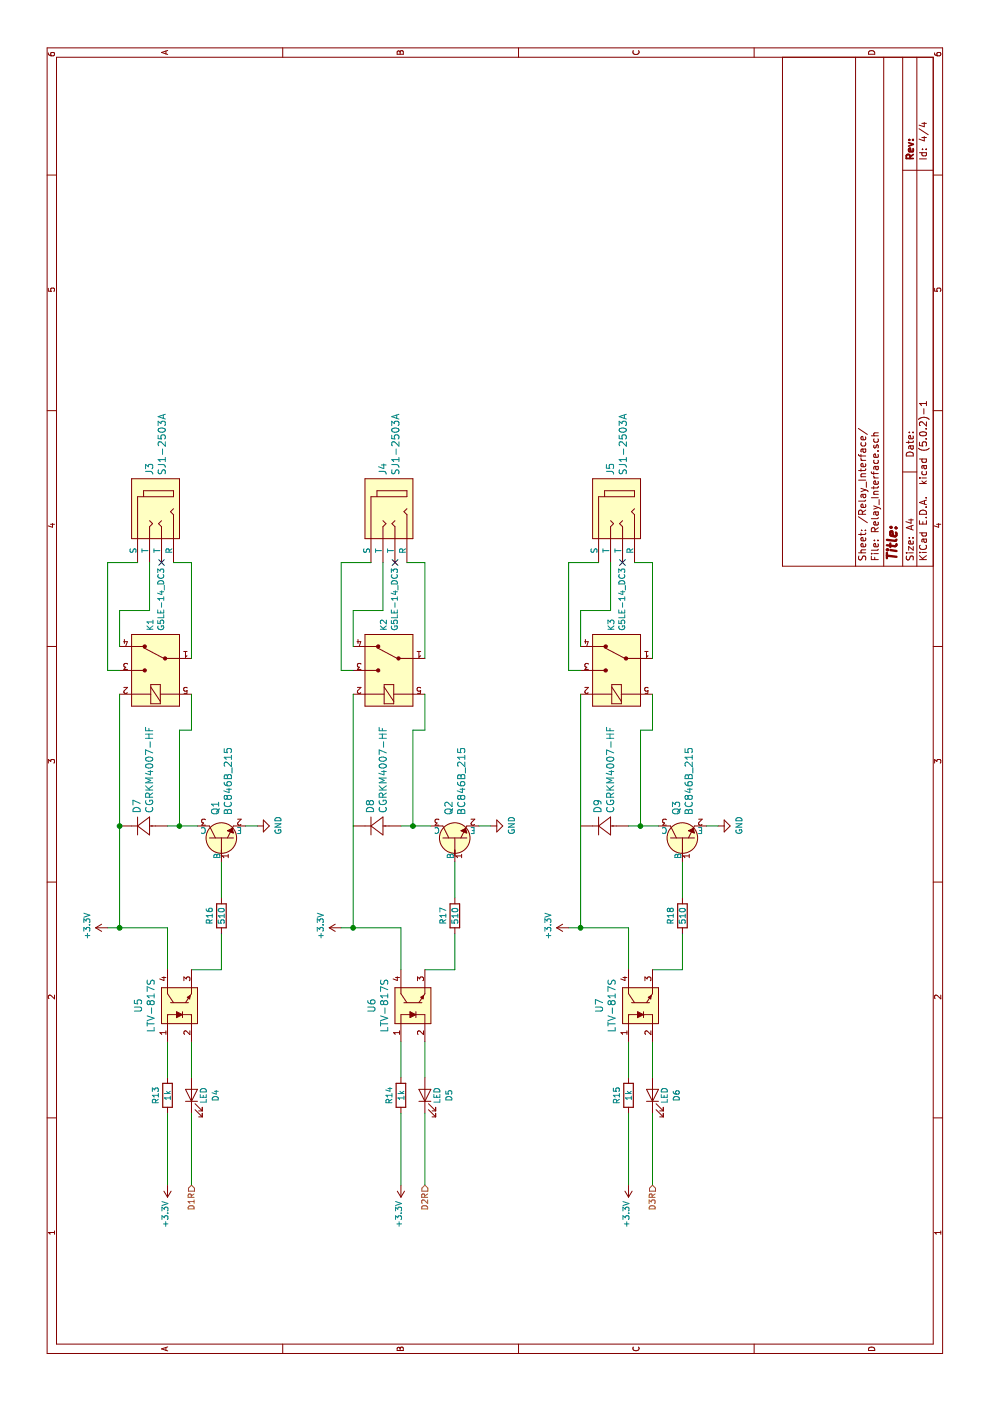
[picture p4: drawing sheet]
EESchema Schematic File Version 4
LIBS:garHAge_v2-cache
EELAYER 26 0
EELAYER END
$Descr A4 11693 8268
encoding utf-8
Sheet 4 4
Title ""
Date ""
Rev ""
Comp ""
Comment1 ""
Comment2 ""
Comment3 ""
Comment4 ""
$EndDescr
$Comp
L Device:LED D4
U 1 1
P 2550 1600
F 0 "D4" H 2550 1400 50  0000 C CNN
F 1 "LED" H 2550 1500 50  0000 C CNN
F 2 "LED_SMD:LED_0805_2012Metric" H 2550 1600 50  0001 C CNN
F 3 "~" H 2550 1600 50  0001 C CNN
	1    2550 1600
	1    0    0    -1  
$EndComp
$Comp
L Device:R R16
U 1 1
P 4050 1850
F 0 "R16" V 3950 1850 50  0000 C CNN
F 1 "510" V 4050 1850 50  0000 C CNN
F 2 "Resistor_SMD:R_0603_1608Metric" V 3980 1850 50  0001 C CNN
F 3 "~" H 4050 1850 50  0001 C CNN
	1    4050 1850
	0    1    1    0   
$EndComp
$Comp
L Device:R R13
U 1 1
P 2550 1400
F 0 "R13" V 2450 1400 50  0000 C CNN
F 1 "1k" V 2550 1400 50  0000 C CNN
F 2 "Resistor_SMD:R_0603_1608Metric" V 2480 1400 50  0001 C CNN
F 3 "~" H 2550 1400 50  0001 C CNN
	1    2550 1400
	0    1    1    0   
$EndComp
$Comp
L power:+3.3V #PWR022
U 1 1
P 1800 1400
F 0 "#PWR022" H 1800 1250 50  0001 C CNN
F 1 "+3.3V" V 1815 1528 50  0000 L CNN
F 2 "" H 1800 1400 50  0001 C CNN
F 3 "" H 1800 1400 50  0001 C CNN
	1    1800 1400
	0    -1   -1   0   
$EndComp
Wire Wire Line
	1800 1400 2400 1400
Wire Wire Line
	1800 1600 2400 1600
Wire Wire Line
	2700 1400 3000 1400
Wire Wire Line
	2700 1600 3000 1600
$Comp
L dk_Transistors-Bipolar-BJT-Single:BC846B_215 Q1
U 1 1
P 4700 1850
F 0 "Q1" H 4888 1903 60  0000 L CNN
F 1 "BC846B_215" H 4888 1797 60  0000 L CNN
F 2 "digikey-footprints:SOT-23-3" H 4900 2050 60  0001 L CNN
F 3 "https://assets.nexperia.com/documents/data-sheet/BC846_SER.pdf" H 4900 2150 60  0001 L CNN
F 4 "1727-2920-1-ND" H 4900 2250 60  0001 L CNN "Digi-Key_PN"
F 5 "BC846B,215" H 4900 2350 60  0001 L CNN "MPN"
F 6 "Discrete Semiconductor Products" H 4900 2450 60  0001 L CNN "Category"
F 7 "Transistors - Bipolar (BJT) - Single" H 4900 2550 60  0001 L CNN "Family"
F 8 "https://assets.nexperia.com/documents/data-sheet/BC846_SER.pdf" H 4900 2650 60  0001 L CNN "DK_Datasheet_Link"
F 9 "/product-detail/en/nexperia-usa-inc/BC846B,215/1727-2920-1-ND/763459" H 4900 2750 60  0001 L CNN "DK_Detail_Page"
F 10 "TRANS NPN 65V 0.1A SOT23" H 4900 2850 60  0001 L CNN "Description"
F 11 "Nexperia USA Inc." H 4900 2950 60  0001 L CNN "Manufacturer"
F 12 "Active" H 4900 3050 60  0001 L CNN "Status"
	1    4700 1850
	1    0    0    -1  
$EndComp
$Comp
L dk_Power-Relays-Over-2-Amps:G5LE-14_DC5 K1
U 1 1
P 6100 1300
F 0 "K1" H 6428 1346 50  0000 L CNN
F 1 "G5LE-14_DC3" H 6428 1255 50  0000 L CNN
F 2 "digikey-footprints:Relay_THT_G5LE-14" H 6300 1500 50  0001 L CNN
F 3 "https://omronfs.omron.com/en_US/ecb/products/pdf/en-g5le.pdf" H 6300 1600 60  0001 L CNN
F 4 "Z3326-ND" H 6300 1700 60  0001 L CNN "Digi-Key_PN"
F 5 "G5LE-14 DC3" H 6300 1800 60  0001 L CNN "MPN"
F 6 "Relays" H 6300 1900 60  0001 L CNN "Category"
F 7 "Power Relays, Over 2 Amps" H 6300 2000 60  0001 L CNN "Family"
F 8 "https://omronfs.omron.com/en_US/ecb/products/pdf/en-g5le.pdf" H 6300 2100 60  0001 L CNN "DK_Datasheet_Link"
F 9 "/product-detail/en/omron-electronics-inc-emc-div/G5LE-14-DC3/Z3326-ND/1815628" H 6300 2200 60  0001 L CNN "DK_Detail_Page"
F 10 "RELAY GEN PURPOSE SPDT 10A 5V" H 6300 2300 60  0001 L CNN "Description"
F 11 "Omron Electronics Inc-EMC Div" H 6300 2400 60  0001 L CNN "Manufacturer"
F 12 "Active" H 6300 2500 60  0001 L CNN "Status"
	1    6100 1300
	1    0    0    -1  
$EndComp
$Comp
L dk_Barrel-Audio-Connectors:SJ1-2503A J3
U 1 1
P 7400 1350
F 0 "J3" H 7073 1252 60  0000 R CNN
F 1 "SJ1-2503A" H 7073 1358 60  0000 R CNN
F 2 "digikey-footprints:Headphone_Jack_2.5mm_SJ1-2503A" H 7600 1550 60  0001 L CNN
F 3 "https://www.cui.com/product/resource/digikeypdf/sj1-2503a.pdf" H 7600 1650 60  0001 L CNN
F 4 "CP1-2503A-ND" H 7600 1750 60  0001 L CNN "Digi-Key_PN"
F 5 "SJ1-2503A" H 7600 1850 60  0001 L CNN "MPN"
F 6 "Connectors, Interconnects" H 7600 1950 60  0001 L CNN "Category"
F 7 "Barrel - Audio Connectors" H 7600 2050 60  0001 L CNN "Family"
F 8 "https://www.cui.com/product/resource/digikeypdf/sj1-2503a.pdf" H 7600 2150 60  0001 L CNN "DK_Datasheet_Link"
F 9 "/product-detail/en/cui-inc/SJ1-2503A/CP1-2503A-ND/738680" H 7600 2250 60  0001 L CNN "DK_Detail_Page"
F 10 "CONN JACK STEREO 2.5MM R/A" H 7600 2350 60  0001 L CNN "Description"
F 11 "CUI Inc." H 7600 2450 60  0001 L CNN "Manufacturer"
F 12 "Active" H 7600 2550 60  0001 L CNN "Status"
	1    7400 1350
	-1   0    0    1   
$EndComp
Wire Wire Line
	3600 1600 3600 1850
Wire Wire Line
	3600 1850 3900 1850
Wire Wire Line
	4200 1850 4500 1850
Wire Wire Line
	3600 1400 3950 1400
$Comp
L power:+3.3V #PWR025
U 1 1
P 3950 900
F 0 "#PWR025" H 3950 750 50  0001 C CNN
F 1 "+3.3V" H 3965 1073 50  0000 C CNN
F 2 "" H 3950 900 50  0001 C CNN
F 3 "" H 3950 900 50  0001 C CNN
	1    3950 900 
	1    0    0    -1  
$EndComp
NoConn ~ 7000 1350
$Comp
L power:GND #PWR028
U 1 1
P 4800 2150
F 0 "#PWR028" H 4800 1900 50  0001 C CNN
F 1 "GND" H 4805 1977 50  0000 C CNN
F 2 "" H 4800 2150 50  0001 C CNN
F 3 "" H 4800 2150 50  0001 C CNN
	1    4800 2150
	1    0    0    -1  
$EndComp
Wire Wire Line
	4800 2050 4800 2150
$Comp
L Device:LED D5
U 1 1
P 2550 3550
F 0 "D5" H 2550 3350 50  0000 C CNN
F 1 "LED" H 2550 3450 50  0000 C CNN
F 2 "LED_SMD:LED_0805_2012Metric" H 2550 3550 50  0001 C CNN
F 3 "~" H 2550 3550 50  0001 C CNN
	1    2550 3550
	1    0    0    -1  
$EndComp
$Comp
L Device:R R17
U 1 1
P 4050 3800
F 0 "R17" V 3950 3800 50  0000 C CNN
F 1 "510" V 4050 3800 50  0000 C CNN
F 2 "Resistor_SMD:R_0603_1608Metric" V 3980 3800 50  0001 C CNN
F 3 "~" H 4050 3800 50  0001 C CNN
	1    4050 3800
	0    1    1    0   
$EndComp
$Comp
L Device:R R14
U 1 1
P 2550 3350
F 0 "R14" V 2450 3350 50  0000 C CNN
F 1 "1k" V 2550 3350 50  0000 C CNN
F 2 "Resistor_SMD:R_0603_1608Metric" V 2480 3350 50  0001 C CNN
F 3 "~" H 2550 3350 50  0001 C CNN
	1    2550 3350
	0    1    1    0   
$EndComp
$Comp
L power:+3.3V #PWR023
U 1 1
P 1800 3350
F 0 "#PWR023" H 1800 3200 50  0001 C CNN
F 1 "+3.3V" V 1815 3478 50  0000 L CNN
F 2 "" H 1800 3350 50  0001 C CNN
F 3 "" H 1800 3350 50  0001 C CNN
	1    1800 3350
	0    -1   -1   0   
$EndComp
Wire Wire Line
	1800 3350 2400 3350
Wire Wire Line
	1800 3550 2400 3550
Wire Wire Line
	2700 3350 3000 3350
Wire Wire Line
	2700 3550 3000 3550
$Comp
L dk_Transistors-Bipolar-BJT-Single:BC846B_215 Q2
U 1 1
P 4700 3800
F 0 "Q2" H 4888 3853 60  0000 L CNN
F 1 "BC846B_215" H 4888 3747 60  0000 L CNN
F 2 "digikey-footprints:SOT-23-3" H 4900 4000 60  0001 L CNN
F 3 "https://assets.nexperia.com/documents/data-sheet/BC846_SER.pdf" H 4900 4100 60  0001 L CNN
F 4 "1727-2920-1-ND" H 4900 4200 60  0001 L CNN "Digi-Key_PN"
F 5 "BC846B,215" H 4900 4300 60  0001 L CNN "MPN"
F 6 "Discrete Semiconductor Products" H 4900 4400 60  0001 L CNN "Category"
F 7 "Transistors - Bipolar (BJT) - Single" H 4900 4500 60  0001 L CNN "Family"
F 8 "https://assets.nexperia.com/documents/data-sheet/BC846_SER.pdf" H 4900 4600 60  0001 L CNN "DK_Datasheet_Link"
F 9 "/product-detail/en/nexperia-usa-inc/BC846B,215/1727-2920-1-ND/763459" H 4900 4700 60  0001 L CNN "DK_Detail_Page"
F 10 "TRANS NPN 65V 0.1A SOT23" H 4900 4800 60  0001 L CNN "Description"
F 11 "Nexperia USA Inc." H 4900 4900 60  0001 L CNN "Manufacturer"
F 12 "Active" H 4900 5000 60  0001 L CNN "Status"
	1    4700 3800
	1    0    0    -1  
$EndComp
Wire Wire Line
	3600 3550 3600 3800
Wire Wire Line
	3600 3800 3900 3800
Wire Wire Line
	4200 3800 4500 3800
Wire Wire Line
	4800 3600 4800 3450
Wire Wire Line
	3600 3350 3950 3350
$Comp
L power:+3.3V #PWR026
U 1 1
P 3950 2850
F 0 "#PWR026" H 3950 2700 50  0001 C CNN
F 1 "+3.3V" H 3965 3023 50  0000 C CNN
F 2 "" H 3950 2850 50  0001 C CNN
F 3 "" H 3950 2850 50  0001 C CNN
	1    3950 2850
	1    0    0    -1  
$EndComp
$Comp
L power:GND #PWR029
U 1 1
P 4800 4100
F 0 "#PWR029" H 4800 3850 50  0001 C CNN
F 1 "GND" H 4805 3927 50  0000 C CNN
F 2 "" H 4800 4100 50  0001 C CNN
F 3 "" H 4800 4100 50  0001 C CNN
	1    4800 4100
	1    0    0    -1  
$EndComp
Wire Wire Line
	4800 4000 4800 4100
$Comp
L Device:LED D6
U 1 1
P 2550 5450
F 0 "D6" H 2550 5250 50  0000 C CNN
F 1 "LED" H 2550 5350 50  0000 C CNN
F 2 "LED_SMD:LED_0805_2012Metric" H 2550 5450 50  0001 C CNN
F 3 "~" H 2550 5450 50  0001 C CNN
	1    2550 5450
	1    0    0    -1  
$EndComp
$Comp
L Device:R R18
U 1 1
P 4050 5700
F 0 "R18" V 3950 5700 50  0000 C CNN
F 1 "510" V 4050 5700 50  0000 C CNN
F 2 "Resistor_SMD:R_0603_1608Metric" V 3980 5700 50  0001 C CNN
F 3 "~" H 4050 5700 50  0001 C CNN
	1    4050 5700
	0    1    1    0   
$EndComp
$Comp
L Device:R R15
U 1 1
P 2550 5250
F 0 "R15" V 2450 5250 50  0000 C CNN
F 1 "1k" V 2550 5250 50  0000 C CNN
F 2 "Resistor_SMD:R_0603_1608Metric" V 2480 5250 50  0001 C CNN
F 3 "~" H 2550 5250 50  0001 C CNN
	1    2550 5250
	0    1    1    0   
$EndComp
$Comp
L power:+3.3V #PWR024
U 1 1
P 1800 5250
F 0 "#PWR024" H 1800 5100 50  0001 C CNN
F 1 "+3.3V" V 1815 5378 50  0000 L CNN
F 2 "" H 1800 5250 50  0001 C CNN
F 3 "" H 1800 5250 50  0001 C CNN
	1    1800 5250
	0    -1   -1   0   
$EndComp
Wire Wire Line
	1800 5250 2400 5250
Wire Wire Line
	1800 5450 2400 5450
Wire Wire Line
	2700 5250 3000 5250
Wire Wire Line
	2700 5450 3000 5450
$Comp
L dk_Transistors-Bipolar-BJT-Single:BC846B_215 Q3
U 1 1
P 4700 5700
F 0 "Q3" H 4888 5753 60  0000 L CNN
F 1 "BC846B_215" H 4888 5647 60  0000 L CNN
F 2 "digikey-footprints:SOT-23-3" H 4900 5900 60  0001 L CNN
F 3 "https://assets.nexperia.com/documents/data-sheet/BC846_SER.pdf" H 4900 6000 60  0001 L CNN
F 4 "1727-2920-1-ND" H 4900 6100 60  0001 L CNN "Digi-Key_PN"
F 5 "BC846B,215" H 4900 6200 60  0001 L CNN "MPN"
F 6 "Discrete Semiconductor Products" H 4900 6300 60  0001 L CNN "Category"
F 7 "Transistors - Bipolar (BJT) - Single" H 4900 6400 60  0001 L CNN "Family"
F 8 "https://assets.nexperia.com/documents/data-sheet/BC846_SER.pdf" H 4900 6500 60  0001 L CNN "DK_Datasheet_Link"
F 9 "/product-detail/en/nexperia-usa-inc/BC846B,215/1727-2920-1-ND/763459" H 4900 6600 60  0001 L CNN "DK_Detail_Page"
F 10 "TRANS NPN 65V 0.1A SOT23" H 4900 6700 60  0001 L CNN "Description"
F 11 "Nexperia USA Inc." H 4900 6800 60  0001 L CNN "Manufacturer"
F 12 "Active" H 4900 6900 60  0001 L CNN "Status"
	1    4700 5700
	1    0    0    -1  
$EndComp
Wire Wire Line
	3600 5450 3600 5700
Wire Wire Line
	3600 5700 3900 5700
Wire Wire Line
	4200 5700 4500 5700
Wire Wire Line
	4800 5500 4800 5350
Wire Wire Line
	3600 5250 3950 5250
$Comp
L power:+3.3V #PWR027
U 1 1
P 3950 4750
F 0 "#PWR027" H 3950 4600 50  0001 C CNN
F 1 "+3.3V" H 3965 4923 50  0000 C CNN
F 2 "" H 3950 4750 50  0001 C CNN
F 3 "" H 3950 4750 50  0001 C CNN
	1    3950 4750
	1    0    0    -1  
$EndComp
$Comp
L power:GND #PWR030
U 1 1
P 4800 6000
F 0 "#PWR030" H 4800 5750 50  0001 C CNN
F 1 "GND" H 4805 5827 50  0000 C CNN
F 2 "" H 4800 6000 50  0001 C CNN
F 3 "" H 4800 6000 50  0001 C CNN
	1    4800 6000
	1    0    0    -1  
$EndComp
Wire Wire Line
	4800 5900 4800 6000
Text HLabel 1800 5450 0    50   Input ~ 0
D3R
Text HLabel 1800 3550 0    50   Input ~ 0
D2R
Text HLabel 1800 1600 0    50   Input ~ 0
D1R
$Comp
L dk_CGRKM4007-HF:CGRKM4007-HF D7
U 1 1
P 4800 1400
F 0 "D7" V 5053 1296 60  0000 R CNN
F 1 "CGRKM4007-HF" V 4947 1296 60  0000 R CNN
F 2 "Diode_SMD:D_SOD-123F" H 5000 1040 60  0001 C CNN
F 3 "" H 4800 1400 60  0000 C CNN
	1    4800 1400
	0    -1   -1   0   
$EndComp
Wire Wire Line
	3950 900  3950 1000
Wire Wire Line
	4800 1000 3950 1000
Connection ~ 3950 1000
Wire Wire Line
	3950 1000 3950 1400
Wire Wire Line
	3950 4750 3950 4850
$Comp
L dk_CGRKM4007-HF:CGRKM4007-HF D8
U 1 1
P 4800 3350
F 0 "D8" V 5053 3246 60  0000 R CNN
F 1 "CGRKM4007-HF" V 4947 3246 60  0000 R CNN
F 2 "Diode_SMD:D_SOD-123F" H 5000 2990 60  0001 C CNN
F 3 "" H 4800 3350 60  0000 C CNN
	1    4800 3350
	0    -1   -1   0   
$EndComp
$Comp
L dk_CGRKM4007-HF:CGRKM4007-HF D9
U 1 1
P 4800 5250
F 0 "D9" V 5053 5146 60  0000 R CNN
F 1 "CGRKM4007-HF" V 4947 5146 60  0000 R CNN
F 2 "Diode_SMD:D_SOD-123F" H 5000 4890 60  0001 C CNN
F 3 "" H 4800 5250 60  0000 C CNN
	1    4800 5250
	0    -1   -1   0   
$EndComp
Wire Wire Line
	4800 2950 3950 2950
Wire Wire Line
	3950 2850 3950 2950
Connection ~ 3950 2950
Wire Wire Line
	3950 2950 3950 3350
Wire Wire Line
	4800 4850 3950 4850
Connection ~ 3950 4850
Wire Wire Line
	3950 4850 3950 5250
Wire Wire Line
	4800 1000 5900 1000
Wire Wire Line
	5900 1600 5600 1600
Wire Wire Line
	5600 1600 5600 1500
Wire Wire Line
	5600 1500 4800 1500
Wire Wire Line
	6300 1000 6600 1000
Wire Wire Line
	6600 1000 6600 1250
Wire Wire Line
	6600 1250 7000 1250
Wire Wire Line
	6100 1000 6100 900 
Wire Wire Line
	6100 900  7000 900 
Wire Wire Line
	7000 900  7000 1150
Wire Wire Line
	6200 1600 7000 1600
Wire Wire Line
	7000 1600 7000 1450
Connection ~ 4800 1500
Connection ~ 4800 1000
Wire Wire Line
	4800 1500 4800 1400
Wire Wire Line
	4800 1650 4800 1500
$Comp
L dk_Power-Relays-Over-2-Amps:G5LE-14_DC5 K2
U 1 1
P 6100 3250
F 0 "K2" H 6428 3296 50  0000 L CNN
F 1 "G5LE-14_DC3" H 6428 3205 50  0000 L CNN
F 2 "digikey-footprints:Relay_THT_G5LE-14" H 6300 3450 50  0001 L CNN
F 3 "https://omronfs.omron.com/en_US/ecb/products/pdf/en-g5le.pdf" H 6300 3550 60  0001 L CNN
F 4 "Z3326-ND" H 6300 3650 60  0001 L CNN "Digi-Key_PN"
F 5 "G5LE-14 DC3" H 6300 3750 60  0001 L CNN "MPN"
F 6 "Relays" H 6300 3850 60  0001 L CNN "Category"
F 7 "Power Relays, Over 2 Amps" H 6300 3950 60  0001 L CNN "Family"
F 8 "https://omronfs.omron.com/en_US/ecb/products/pdf/en-g5le.pdf" H 6300 4050 60  0001 L CNN "DK_Datasheet_Link"
F 9 "/product-detail/en/omron-electronics-inc-emc-div/G5LE-14-DC3/Z3326-ND/1815628" H 6300 4150 60  0001 L CNN "DK_Detail_Page"
F 10 "RELAY GEN PURPOSE SPDT 10A 5V" H 6300 4250 60  0001 L CNN "Description"
F 11 "Omron Electronics Inc-EMC Div" H 6300 4350 60  0001 L CNN "Manufacturer"
F 12 "Active" H 6300 4450 60  0001 L CNN "Status"
	1    6100 3250
	1    0    0    -1  
$EndComp
$Comp
L dk_Barrel-Audio-Connectors:SJ1-2503A J4
U 1 1
P 7400 3300
F 0 "J4" H 7073 3202 60  0000 R CNN
F 1 "SJ1-2503A" H 7073 3308 60  0000 R CNN
F 2 "digikey-footprints:Headphone_Jack_2.5mm_SJ1-2503A" H 7600 3500 60  0001 L CNN
F 3 "https://www.cui.com/product/resource/digikeypdf/sj1-2503a.pdf" H 7600 3600 60  0001 L CNN
F 4 "CP1-2503A-ND" H 7600 3700 60  0001 L CNN "Digi-Key_PN"
F 5 "SJ1-2503A" H 7600 3800 60  0001 L CNN "MPN"
F 6 "Connectors, Interconnects" H 7600 3900 60  0001 L CNN "Category"
F 7 "Barrel - Audio Connectors" H 7600 4000 60  0001 L CNN "Family"
F 8 "https://www.cui.com/product/resource/digikeypdf/sj1-2503a.pdf" H 7600 4100 60  0001 L CNN "DK_Datasheet_Link"
F 9 "/product-detail/en/cui-inc/SJ1-2503A/CP1-2503A-ND/738680" H 7600 4200 60  0001 L CNN "DK_Detail_Page"
F 10 "CONN JACK STEREO 2.5MM R/A" H 7600 4300 60  0001 L CNN "Description"
F 11 "CUI Inc." H 7600 4400 60  0001 L CNN "Manufacturer"
F 12 "Active" H 7600 4500 60  0001 L CNN "Status"
	1    7400 3300
	-1   0    0    1   
$EndComp
NoConn ~ 7000 3300
Wire Wire Line
	4800 2950 5900 2950
Wire Wire Line
	5900 3550 5600 3550
Wire Wire Line
	5600 3550 5600 3450
Wire Wire Line
	5600 3450 4800 3450
Wire Wire Line
	6300 2950 6600 2950
Wire Wire Line
	6600 2950 6600 3200
Wire Wire Line
	6600 3200 7000 3200
Wire Wire Line
	6100 2950 6100 2850
Wire Wire Line
	6100 2850 7000 2850
Wire Wire Line
	7000 2850 7000 3100
Wire Wire Line
	6200 3550 7000 3550
Wire Wire Line
	7000 3550 7000 3400
$Comp
L dk_Power-Relays-Over-2-Amps:G5LE-14_DC5 K3
U 1 1
P 6100 5150
F 0 "K3" H 6428 5196 50  0000 L CNN
F 1 "G5LE-14_DC3" H 6428 5105 50  0000 L CNN
F 2 "digikey-footprints:Relay_THT_G5LE-14" H 6300 5350 50  0001 L CNN
F 3 "https://omronfs.omron.com/en_US/ecb/products/pdf/en-g5le.pdf" H 6300 5450 60  0001 L CNN
F 4 "Z3326-ND" H 6300 5550 60  0001 L CNN "Digi-Key_PN"
F 5 "G5LE-14 DC3" H 6300 5650 60  0001 L CNN "MPN"
F 6 "Relays" H 6300 5750 60  0001 L CNN "Category"
F 7 "Power Relays, Over 2 Amps" H 6300 5850 60  0001 L CNN "Family"
F 8 "https://omronfs.omron.com/en_US/ecb/products/pdf/en-g5le.pdf" H 6300 5950 60  0001 L CNN "DK_Datasheet_Link"
F 9 "/product-detail/en/omron-electronics-inc-emc-div/G5LE-14-DC3/Z3326-ND/1815628" H 6300 6050 60  0001 L CNN "DK_Detail_Page"
F 10 "RELAY GEN PURPOSE SPDT 10A 5V" H 6300 6150 60  0001 L CNN "Description"
F 11 "Omron Electronics Inc-EMC Div" H 6300 6250 60  0001 L CNN "Manufacturer"
F 12 "Active" H 6300 6350 60  0001 L CNN "Status"
	1    6100 5150
	1    0    0    -1  
$EndComp
$Comp
L dk_Barrel-Audio-Connectors:SJ1-2503A J5
U 1 1
P 7400 5200
F 0 "J5" H 7073 5102 60  0000 R CNN
F 1 "SJ1-2503A" H 7073 5208 60  0000 R CNN
F 2 "digikey-footprints:Headphone_Jack_2.5mm_SJ1-2503A" H 7600 5400 60  0001 L CNN
F 3 "https://www.cui.com/product/resource/digikeypdf/sj1-2503a.pdf" H 7600 5500 60  0001 L CNN
F 4 "CP1-2503A-ND" H 7600 5600 60  0001 L CNN "Digi-Key_PN"
F 5 "SJ1-2503A" H 7600 5700 60  0001 L CNN "MPN"
F 6 "Connectors, Interconnects" H 7600 5800 60  0001 L CNN "Category"
F 7 "Barrel - Audio Connectors" H 7600 5900 60  0001 L CNN "Family"
F 8 "https://www.cui.com/product/resource/digikeypdf/sj1-2503a.pdf" H 7600 6000 60  0001 L CNN "DK_Datasheet_Link"
F 9 "/product-detail/en/cui-inc/SJ1-2503A/CP1-2503A-ND/738680" H 7600 6100 60  0001 L CNN "DK_Detail_Page"
F 10 "CONN JACK STEREO 2.5MM R/A" H 7600 6200 60  0001 L CNN "Description"
F 11 "CUI Inc." H 7600 6300 60  0001 L CNN "Manufacturer"
F 12 "Active" H 7600 6400 60  0001 L CNN "Status"
	1    7400 5200
	-1   0    0    1   
$EndComp
NoConn ~ 7000 5200
Wire Wire Line
	4800 4850 5900 4850
Wire Wire Line
	5900 5450 5600 5450
Wire Wire Line
	5600 5450 5600 5350
Wire Wire Line
	5600 5350 4800 5350
Wire Wire Line
	6300 4850 6600 4850
Wire Wire Line
	6600 4850 6600 5100
Wire Wire Line
	6600 5100 7000 5100
Wire Wire Line
	6100 4850 6100 4750
Wire Wire Line
	6100 4750 7000 4750
Wire Wire Line
	7000 4750 7000 5000
Wire Wire Line
	6200 5450 7000 5450
Wire Wire Line
	7000 5450 7000 5300
$Comp
L dk_Optoisolators-Transistor-Photovoltaic-Output:LTV-817 U5
U 1 1
P 3300 1500
F 0 "U5" H 3300 1847 60  0000 C CNN
F 1 "LTV-817S" H 3300 1741 60  0000 C CNN
F 2 "tyler_components:DIP-4_SMD_GullWing" V 3500 1700 60  0001 L CNN
F 3 "http://optoelectronics.liteon.com/upload/download/DS-70-96-0016/LTV-8X7%20series%20201610%20.pdf" V 3500 1800 60  0001 L CNN
F 4 "160-1366-5-ND" H 3500 1900 60  0001 L CNN "Digi-Key_PN"
F 5 "LTV-817" H 3500 2000 60  0001 L CNN "MPN"
F 6 "Isolators" H 3500 2100 60  0001 L CNN "Category"
F 7 "Optoisolators - Transistor, Photovoltaic Output" H 3500 2200 60  0001 L CNN "Family"
F 8 "http://optoelectronics.liteon.com/upload/download/DS-70-96-0016/LTV-8X7%20series%20201610%20.pdf" H 3500 2300 60  0001 L CNN "DK_Datasheet_Link"
F 9 "/product-detail/en/lite-on-inc/LTV-817/160-1366-5-ND/385836" H 3500 2400 60  0001 L CNN "DK_Detail_Page"
F 10 "OPTOISOLATR 5KV TRANSISTOR 4-DIP" H 3500 2500 60  0001 L CNN "Description"
F 11 "Lite-On Inc." H 3500 2600 60  0001 L CNN "Manufacturer"
F 12 "Active" H 3500 2700 60  0001 L CNN "Status"
	1    3300 1500
	1    0    0    -1  
$EndComp
$Comp
L dk_Optoisolators-Transistor-Photovoltaic-Output:LTV-817 U6
U 1 1
P 3300 3450
F 0 "U6" H 3300 3797 60  0000 C CNN
F 1 "LTV-817S" H 3300 3691 60  0000 C CNN
F 2 "tyler_components:DIP-4_SMD_GullWing" V 3500 3650 60  0001 L CNN
F 3 "http://optoelectronics.liteon.com/upload/download/DS-70-96-0016/LTV-8X7%20series%20201610%20.pdf" V 3500 3750 60  0001 L CNN
F 4 "160-1366-5-ND" H 3500 3850 60  0001 L CNN "Digi-Key_PN"
F 5 "LTV-817S" H 3500 3950 60  0001 L CNN "MPN"
F 6 "Isolators" H 3500 4050 60  0001 L CNN "Category"
F 7 "Optoisolators - Transistor, Photovoltaic Output" H 3500 4150 60  0001 L CNN "Family"
F 8 "http://optoelectronics.liteon.com/upload/download/DS-70-96-0016/LTV-8X7%20series%20201610%20.pdf" H 3500 4250 60  0001 L CNN "DK_Datasheet_Link"
F 9 "/product-detail/en/lite-on-inc/LTV-817/160-1366-5-ND/385836" H 3500 4350 60  0001 L CNN "DK_Detail_Page"
F 10 "OPTOISOLATR 5KV TRANSISTOR 4-DIP" H 3500 4450 60  0001 L CNN "Description"
F 11 "Lite-On Inc." H 3500 4550 60  0001 L CNN "Manufacturer"
F 12 "Active" H 3500 4650 60  0001 L CNN "Status"
	1    3300 3450
	1    0    0    -1  
$EndComp
$Comp
L dk_Optoisolators-Transistor-Photovoltaic-Output:LTV-817 U7
U 1 1
P 3300 5350
F 0 "U7" H 3300 5697 60  0000 C CNN
F 1 "LTV-817S" H 3300 5591 60  0000 C CNN
F 2 "tyler_components:DIP-4_SMD_GullWing" V 3500 5550 60  0001 L CNN
F 3 "http://optoelectronics.liteon.com/upload/download/DS-70-96-0016/LTV-8X7%20series%20201610%20.pdf" V 3500 5650 60  0001 L CNN
F 4 "160-1366-5-ND" H 3500 5750 60  0001 L CNN "Digi-Key_PN"
F 5 "LTV-817S" H 3500 5850 60  0001 L CNN "MPN"
F 6 "Isolators" H 3500 5950 60  0001 L CNN "Category"
F 7 "Optoisolators - Transistor, Photovoltaic Output" H 3500 6050 60  0001 L CNN "Family"
F 8 "http://optoelectronics.liteon.com/upload/download/DS-70-96-0016/LTV-8X7%20series%20201610%20.pdf" H 3500 6150 60  0001 L CNN "DK_Datasheet_Link"
F 9 "/product-detail/en/lite-on-inc/LTV-817/160-1366-5-ND/385836" H 3500 6250 60  0001 L CNN "DK_Detail_Page"
F 10 "OPTOISOLATR 5KV TRANSISTOR 4-DIP" H 3500 6350 60  0001 L CNN "Description"
F 11 "Lite-On Inc." H 3500 6450 60  0001 L CNN "Manufacturer"
F 12 "Active" H 3500 6550 60  0001 L CNN "Status"
	1    3300 5350
	1    0    0    -1  
$EndComp
Connection ~ 4800 3450
Wire Wire Line
	4800 3450 4800 3350
Connection ~ 4800 5350
Wire Wire Line
	4800 5350 4800 5250
$EndSCHEMATC
